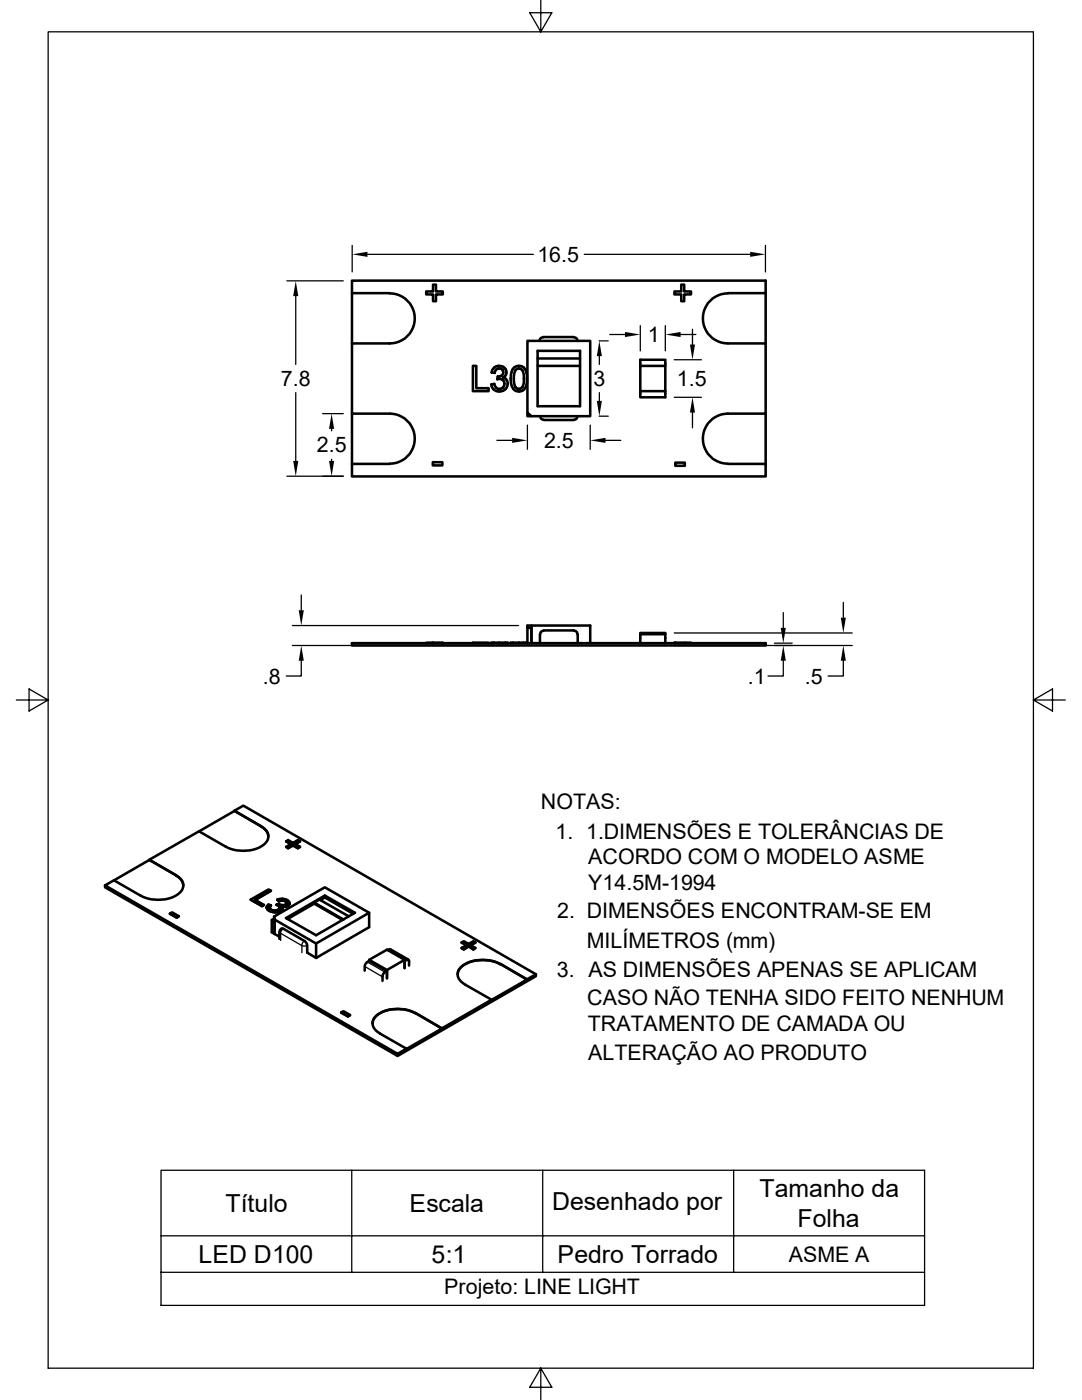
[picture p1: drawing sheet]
<svg xmlns="http://www.w3.org/2000/svg" width="216mm" height="279mm" viewBox="0 0 216 279" stroke-linecap="round" stroke-linejoin="round" font-family="sans-serif">
<g fill="none" stroke="#000" stroke-width=".51">
<path d="M70.2 58.5v10M77.8 58.5a5 5 0 0 1 5 5 5 5 0 0 1-5 5h-7.6v14h7.6a5 5 0 0 1 5 5 5 5 0 0 1-5 5M77.8 58.5h-7.6v-2.5h82.6v2.5h-7.6M85 58.2h1.4v-1.4h.6v1.4h1.3v.6h-1.3v1.3h-.6v-1.3h-1.4zM134.6 58.2h1.3v-1.4h.6v1.4h1.4v.6h-1.4v1.3h-.6v-1.3h-1.3zM145.2 58.5a5 5 0 0 0-4.9 5.1 5 5 0 0 0 5 4.9h7.5v14h-7.6a5 5 0 0 0-4.9 5 5 5 0 0 0 4.9 5M152.8 58.5v10M94.4 73h.6v4.5h2.5v.6h-3.1zM98.5 73.4h.1a1.4 1.4 0 0 1 1.8-.2 1.4 1.4 0 0 1 .5 1.7l-.5 .5 .4 .2a1.6 1.6 0 0 1-.3 2.3 1.6 1.6 0 0 1-2.3-.6l-.2-.6 .6-.1 .2 .5a.99 .99 0 0 0 1.3 .4 .99 .99 0 0 0 .4-1.4 .99 .99 0 0 0-1.3-.4l.1-.6h.5a.84 .84 0 0 0 .6-1 .84 .84 0 0 0-1-.6 .84 .84 0 0 0-.7 .9l-.6-.1zM102.4 73.6a1.46 1.46 0 0 1 2.3 .1 3.6 3.6 0 0 1-.3 4.2 1.54 1.54 0 0 1-2-.3 4.4 4.4 0 0 1 0-4zM102.9 73.9l.4-.3a1.03 1.03 0 0 1 1.2 1.1v.4a2.44 2.44 0 0 1-.7 2.5h-.1a.74 .74 0 0 1-.9-.4l-.3-1.1v-1.1zM105.2 68h12.6v15.1h-11.8l-.8-.7z"/>
<path d="M107.3 71.5h8.4M107.3 70h8.4v11.1h-8.4zM107.3 73h8.4M108.4 67.3l-.5 .2-.2 .5M108.4 67.3h6.1M114.5 67.3l.6 .3 .1 .4M127.8 73h5v5.1h-5zM127.8 78.1v1.2h5v-1.2M127.8 73v-1.2h5v1.2M70.2 82.6v10M77.8 92.6h-7.6v2.5h82.6v-2.5h-7.6M86.4 92.2h1.9v.7h-1.9z"/>
<path d="M105.2 82.4v.7h.8M107.8 83.1l.2 .5 .5 .2M108.5 83.8h6M115.2 83.1l-.2 .5-.5 .2M134.7 92.3h2v.7h-2zM152.8 82.6v10M70.2 128.4h82.6v.4h-82.6zM86.4 128.3l1.9 .1M86.4 128.3l-1.4 .1M86.4 128.3v.1M88.3 128.3v.1M94.4 128.4h3.1"/>
<path d="M98.5 128.3l-.5 .1M98.5 128.3h1.1M98.5 128.3v.1M99.6 128.3v.1M99.6 128.3h1.2M100.8 128.3v.1M100.8 128.3l.5 .1M102.4 128.3l-.5 .1M102.4 128.3h1.1M102.4 128.3v.1M103.5 128.3h.9M103.5 128.3v.1"/>
<path d="M104.4 128.3v.1M104.4 128.3h.6M105 128.3l.2 .1M105 128.3v.1M105.2 128.4v-3.6h12.6v3.6M106 124.8v3.6v-3.1h-.8M107.7 126.6v1.8M108.5 125.9l-.6 .3-.1 .4M108.5 125.8h6M114.5 125.9h.4l.2 .3 .1 .4M115.3 126.6v1.8M127.8 126.6v-.3h5v.3"/>
<path d="M127.8 128.4v-1.8h5v1.8M134.6 128.3h.1M134.7 128.3l2 .1M134.7 128.3v.1M136.7 128.3l1.2 .1M21 176.7v.4l58.3 33.6v-.4M22.8 175.7l7-4.1 6.1 3.7a1.93 1.93 0 0 1 .7 1.4M28 178.7l-5.3-3-1.7 1 58.3 33.6 1.8-1-5.3-3.1M29.8 171.6h.1M45 169l-5.3-3.1-9.9 5.7 5.3 3.1a2.11 2.11 0 0 1 1.1 3.1 6.9 6.9 0 0 1-8.1 .9M46.8 161.8l-7 4.1M46.8 161.8l5.3 3.1"/>
<path d="M46.8 161.8h.1M50 179.5l2.3 1.3M51 179.6l3.1-1.8-.5-.3-3.6 2 2.3 1.3 .4-.2M52.1 164.9l.8 .6a1.93 1.93 0 0 1 .7 1.5M52.1 164.9a2.13 2.13 0 0 1 1.5 2 2.13 2.13 0 0 1-1.5 2.1 7.7 7.7 0 0 1-7.1 0M52.1 164.9l-5.3-3.1 1.8-1 58.3 33.6M54.1 177.8l-3.2 1.8 1.8 1-.4 .2M55.3 179.5l.4 .4zM55.3 179.5l1.2-.1 .9 .3a.67 .67 0 0 1 .3 .7M56.4 179.7l-.7 .1M56.4 179.7l.5 .1M56.4 179.7l-.7 .2"/>
<path d="M56.9 179.8a.47 .47 0 0 1 .2 .6 .47 .47 0 0 1-.6 .2l-.9-.2-.4 .2 .3 .1M56.9 179.9l.3 .3M57.1 167.9l.4-.3 1 .6 .9-.6 .5 .3-1 .6M57.1 169l.4 .2M58.5 168.7l.9 .5M58.5 168.7l-1 .6M59.9 167.9l-1 .5 1 .6-.5 .3-.9-.6-1 .6-.4-.3 1-.6-1-.5 .9 .6M59.9 169l-.5 .3M64.8 178.7l-7.7 4.5 6 3.4 7.7-4.4-6-3.5v.4l5.7 3.3M64.8 179.1l-.8 .5M33.9 182.3l1.4 .8M35.7 182.8l-.4 .3-1.4-.8 .4-.2 1.4 .7-.4 .3"/>
<path d="M53.2 181.1l.1 .4 .4 .2M53.2 181.1l.1 .3 .4 .3M53.7 181.7l1.2 .3M53.7 181.8l.7 .2h.5M54.1 180.7l-.3 .5 .3-.5-.5-.2-.3 .3-.1 .3M54.2 183.6l.6 .3M54.7 182.9v.4M54.7 182.9l10.1-5.8 8.9 5.1-10.6 6.1-8.3-4.8zM54.8 183.5v2.9l-.1-3.1-.5 .3v2.5l1.6 .8M55.2 180.6l.3 .1M55.5 180.8l.3 .3M55.5 180.7a.51 .51 0 0 1 .3 .7 .51 .51 0 0 1-.7 .3l-.9-.1-.4-.4"/>
<path d="M56 181.8l-.5 .2-.6 .1M56 181.8l-1.1 .2M56.3 180.9h.6M56.4 181.4l-.4 .4M56.4 181.3v.1M56.5 185.4a.51 .51 0 0 0-.5 0 .51 .51 0 0 0-.2 .6v1.4M56.5 185.3l4.4 2.6 .3 .4 .1 .4M56.9 180.9h-.7l.2 .5M57.4 180.8l-.5 .1M57.4 180.8l-.5 .2M57.7 180.4l-.3 .4M57.8 180.3l-.1 .2"/>
<path d="M61.3 188.7v1.4l1.8 1.1M62.7 180.1l1.1-.6 5.8 3.4M62.7 180.3l-5.3 3.1M63.1 188.3v2.9M68.5 183.5l-5.8-3.4v.2l5.7 3.3M72.8 192.9v.8M72.8 192.9l.3-.7 .6-.4 3.5 2-.6 .4-.3 .7M73.7 191.8v-.2l3.5 2M73.7 182.2v2.8l-10.6 6.2M76.3 194.9v.8M77.9 189.5l-.5 .1M77.9 189.5l3.6 2"/>
<path d="M80.7 191.6l-3.5 2v1.6v-1.4M81.1 191.6l-.4 .2v1.4v-1.6l-3.5-2.1-3.5 2.1M81.1 191.6h.4l.1 .3M81.6 191.9v.8M92.1 188.1l.4-.3 1 .6 .9-.6 .5 .3-1 .5M92.8 196.5l5.3 3-9.9 5.7-5.3-3.1M93 188.6l-.9-.5 1 .5-1 .6M93.5 188.9l.9 .6 .5-.3M93.5 188.8l-1 .7-.4-.3M94.9 188.1l-1 .5 1 .6-.5 .3-.9-.7-1 .7-.4-.3M98.1 199.5v.1M99.8 192.4a7.5 7.5 0 0 0-7.8 .6 2.05 2.05 0 0 0 .8 3.5"/>
<path d="M99.8 192.4a7.5 7.5 0 0 0-7.8 .6 1.93 1.93 0 0 0-.7 1.5M99.9 192.4l5.3 3.1 1.7-1.1M99.9 192.4l5.3 3.1-7.1 4.1M105.2 195.5h.1M106.9 194.4v.4l-27.6 15.9M68.1 202.1l1.3 .7M69.8 202.6l-.4 .3-1.3-.8 .4-.3 1.3 .8-.4 .3M81.1 209.3h.1M82.8 202.2a7.5 7.5 0 0 0-7.8 .6 2.05 2.05 0 0 0 .8 3.4M82.8 202.2a7.5 7.5 0 0 0-7.8 .6 1.93 1.93 0 0 0-.7 1.5M82.9 202.2l5.3 3.1-7.1 4M88.2 205.2v.1"/>
</g>
<g fill="none" stroke="#000" stroke-width=".25">
<path d="M9.6 6.4h196.6v266.6h-196.6zM107.9 0v6.4l-2.2-3.9h4.4l-2.2 3.9M57.2 56h11.3M59 59.1v13.6M70.3 49v5.3M73.3 50.8h33.1M116.6 50.8h33.1M152.7 49v5.3M59 78.4v13.6M119.5 68h1.9M119.6 71.1v1.6M119.6 78.4v1.6"/>
<path d="M121.7 66.8h3M127.8 65v5M132.8 65v5M134.5 79.3h5.5M134.5 71.8h5.5M135.8 66.8h3.1M138.2 65.7v3M57.2 95h11.3M64.4 82.6h4.1M66.2 85.6v.4M66.2 91.7v.3M99.1 87.9h3.1"/>
<path d="M105.2 84.8v4.9M117.8 84.8v4.9M119.5 83.1h1.9M120.8 87.9h3.1M138.2 82.3v3.1M60.1 118.7v3.1M3.3 139.7h6.3l-3.8-2.2v4.4l3.8-2.2M58.3 124.8h45.2M58.3 128.8h45.2M60.1 131.9v3h-3M134.5 128.8h35.6M134.5 126.3h35.6"/>
<path d="M154.5 128.4h3.6M156.3 131.9v3h-3.1M156.3 122.3v3M168.3 131.9v3h-3.1M168.3 120.2v3.1M206.2 139.7l3.8 2.2v-4.4l-3.8 2.2h6.4M35.1 174.7h.1M52.1 164.9h.1M55.8 186l.2 .3M56 186.3l4.2 2.4v1.4M56 186.3v1.4M56.5 185.4l-.4 .4-.1 .5"/>
<path d="M60.7 187.8l-.2 .2a.46 .46 0 0 0-.3 .7 .46 .46 0 0 0 .7 .1l.4-.1M72.8 192.9l3.5 2M73.3 192l3.5 2M77.6 189.5l3.5 2.1M99.9 192.4h.1M82.9 202.1v.1M32.1 233.6h152.4v26.9h-152.4zM70.2 233.6v20.3M108.3 233.6v20.3M146.4 233.6v20.3M32.1 253.9h152.4M32.1 246.6h152.4"/>
<path d="M107.9 273l2.2 3.9h-4.4l2.2-3.9v6.4"/>
</g>
<g fill="#000">
<path d="M59 56l.5 3.1h-1zM70.3 50.8l3-.6v1.1zM149.7 50.2l3 .6-3 .5zM119.6 68l.5 3.1h-1zM124.7 66.3l3.1 .5-3.1 .5zM132.8 66.8l3-.5v1zM137.7 68.7h1l-.5 3.1zM58.5 92h1l-.5 3zM65.7 92h1l-.5 3zM66.2 82.5l.5 3.1h-1zM102.2 87.4l3 .5-3 .5zM119.1 80h1l-.5 3.1z"/>
<path d="M117.8 87.9l3-.5v1zM138.2 79.3l.5 3h-1zM59.6 121.8h1l-.5 3zM60.1 128.8l.5 3.1h-1zM155.8 125.3h1l-.5 3.1zM156.3 128.8l.5 3.1h-1zM167.8 123.3h1l-.5 3zM168.3 128.8l.5 3.1h-1z"/>
</g>
<g font-size="5">
<text x="151.6" y="238.9">Tamanho da</text>
<text x="45" y="241.9">Título</text>
<text x="81.7" y="241.9">Escala</text>
<text x="110.2" y="241.4">Desenhado por</text>
<text x="159.1" y="244.8">Folha</text>
<text x="39.6" y="252.1">LED D100</text>
<text x="86.1" y="252.1">5:1</text>
<text x="111.3" y="252">Pedro Torrado</text>
</g>
<g font-size="4.3">
<text x="107.2" y="52.2">16.5</text>
<text x="129.2" y="68.3">1</text>
<text x="56" y="77">7.8</text>
<text x="118.4" y="77">3</text>
<text x="135.1" y="77">1.5</text>
<text x="108.6" y="89.4">2.5</text>
<text x="63.2" y="90.3">2.5</text>
<text x="52.4" y="136.4">.8</text>
<text x="149.2" y="136.4">.1</text>
<text x="160.6" y="136.4">.5</text>
<text x="107.9" y="161.5">NOTAS:</text>
<text x="110.9" y="167.3">1. 1.DIMENSÕES E TOLERÂNCIAS DE</text>
<text x="117.4" y="172.5">ACORDO COM O MODELO ASME</text>
<text x="117.4" y="177.5">Y14.5M-1994</text>
<text x="111.2" y="183.3">2. DIMENSÕES ENCONTRAM-SE EM</text>
<text x="117.1" y="189.1">MILÍMETROS (mm)</text>
<text x="111.1" y="194.9">3. AS DIMENSÕES APENAS SE APLICAM</text>
<text x="117.2" y="200.7">CASO NÃO TENHA SIDO FEITO NENHUM</text>
<text x="117.3" y="205.8">TRATAMENTO DE CAMADA OU</text>
<text x="117.4" y="211.5">ALTERAÇÃO AO PRODUTO</text>
<text x="157.4" y="251.8">ASME A</text>
<text x="88.6" y="258.3">Projeto: LINE LIGHT</text>
</g>
</svg>
